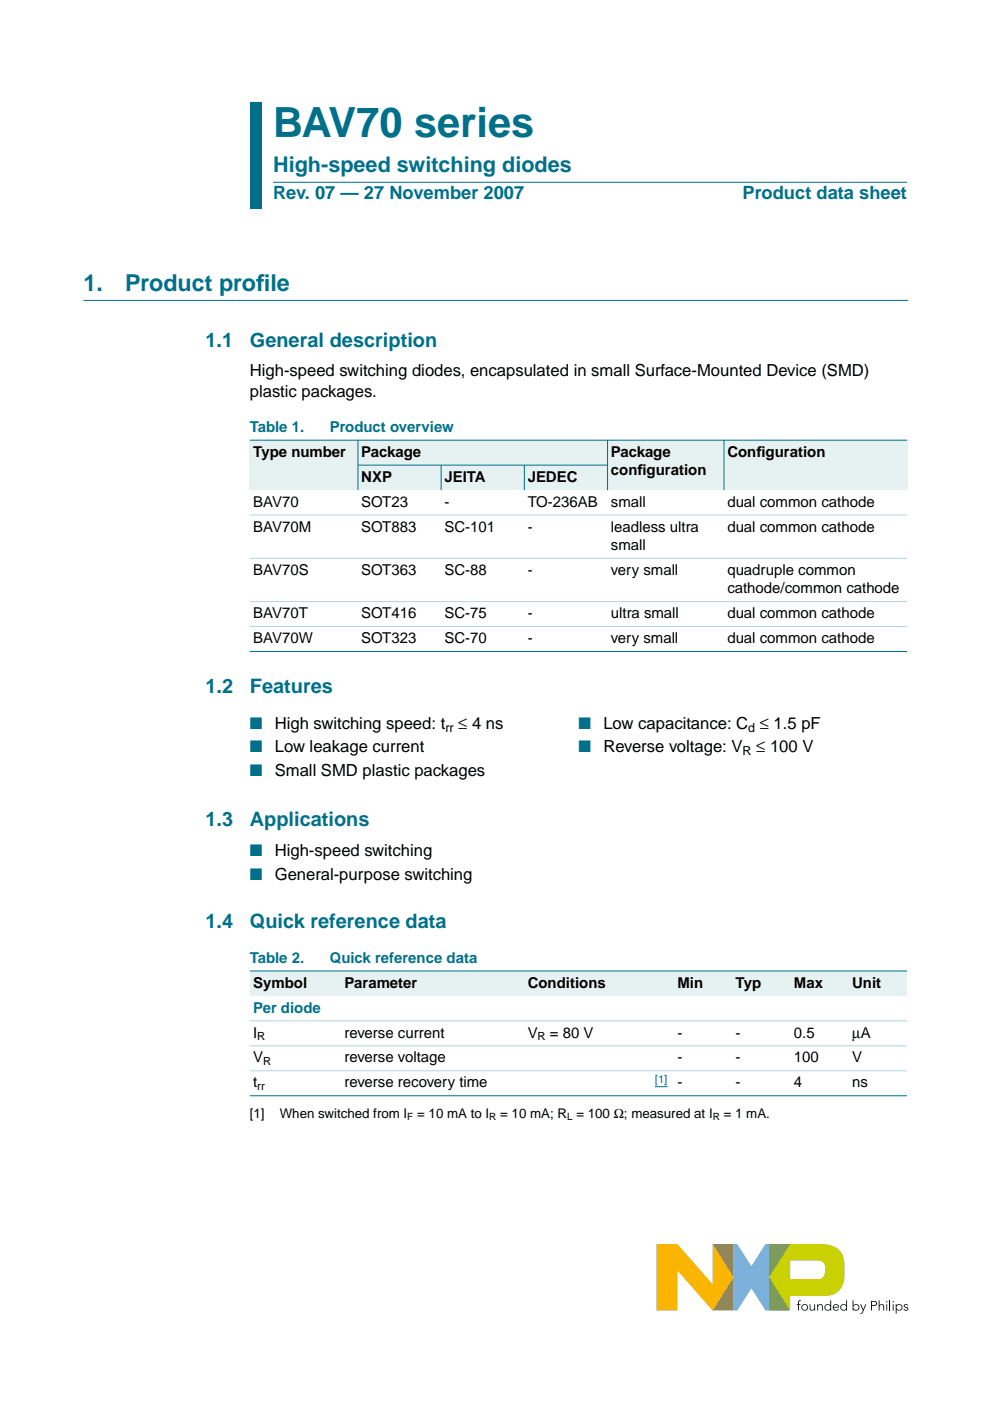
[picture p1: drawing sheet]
<svg xmlns="http://www.w3.org/2000/svg" width="210mm" height="297mm" viewBox="0 0 210 297" stroke-linecap="round" stroke-linejoin="round" font-family="sans-serif">
<path d="M155.5 263.8h.8l3 4.6 3-4.6h.8v14.1h-.8l-3-4.7-3 4.7h-.8z" fill="#7bb1db"/>
<path d="M151.1 263.8h4.4v14.1h-4.4l4.4-7.1z" fill="#958437"/>
<path d="M163.1 263.8h4.4l-4.4 7 4.4 7.1-4.4-.1z" fill="#739833"/>
<path d="M167.5 267.3h5.6a1.45 1.45 0 0 1 1.8 1.5 1.93 1.93 0 0 1-1.4 2.4h-6zM167.5 263.8l-4.4 7 4.4 7.1v-3.2h7.5a4 4 0 0 0 4.1-4.5 8.8 8.8 0 0 0-.7-4.5 4.8 4.8 0 0 0-4.6-1.9z" fill="#c9d200"/>
<path d="M139.2 263.8h4.4l7.5 8.5v-8.5l4.4 7-4.4 7.1-7.5-8.6v8.6h-4.4z" fill="#f9b500"/>
<g fill="#000">
<path d="M169.3 275.8l.5-.1-.4 .3v.5h.3v.2h-.3v1.2h-.2v-1.2h-.3v-.2h.3zM171.7 276.5h.1l.1 1 .3 .2 .4-.2v-1h.2v1.4h-.1l-.1-.3a.53 .53 0 0 1-.6 .3 .53 .53 0 0 1-.3-.6zM173.3 276.5h.1l.1 .3a.53 .53 0 0 1 .6-.3 .53 .53 0 0 1 .3 .6v.8h-.1l-.1-1-.3-.2h-.2l-.2 .5v.7h-.2zM182.4 276.5h.2l.4 1.1 .5-1.1h.2l-.7 1.8-.4 .2h-.2v-.1l.3-.1 .2-.4zM186.3 275.7h.2v1.1a.53 .53 0 0 1 .6-.3 .53 .53 0 0 1 .4 .6v.8h-.2v-1l-.4-.2h-.2l-.2 .5v.7h-.2zM191.7 276.7l.4-.2 .3 .1 .2 .1-.2 .1-.3-.1-.3 .2 .7 .3 .1 .3a.57 .57 0 0 1-.5 .4 .57 .57 0 0 1-.5-.3l.1-.1 .4 .2 .3-.2-.7-.4z"/>
<path d="M170.1 277.2a.55 .55 0 0 0 1.1 0 .55 .55 0 0 0-1.1 0zM169.9 277.2a.71 .71 0 0 1 1.4 0 .71 .71 0 0 1-1.4 0z"/>
<path d="M175 277.2a.55 .55 0 0 0 1.1 0 .55 .55 0 0 0-1.1 0zM175 276.7l.5-.2 .6 .3v-1.1h.1v2.2h-.1v-.3a.71 .71 0 0 1-1.1 .1 .71 .71 0 0 1 0-1z"/>
<path d="M176.9 276.7l-.2 .4h1l-.2-.4zM176.8 276.7a.65 .65 0 0 1 .7-.2 .65 .65 0 0 1 .4 .7h-1.2l.2 .4 .5 .1 .3-.2 .1 .1a.71 .71 0 0 1-1 .1 .71 .71 0 0 1 0-1z"/>
<path d="M178.3 277.2a.55 .55 0 0 0 1.1 0 .55 .55 0 0 0-1.1 0zM178.4 276.7l.5-.2 .5 .3v-1.1h.2v2.2h-.2v-.3a.71 .71 0 0 1-1 .1 .71 .71 0 0 1 0-1z"/>
<path d="M180.9 277.2a.55 .55 0 0 0 1.1 0 .55 .55 0 0 0-1.1 0zM180.8 275.7h.2v1.1a.7 .7 0 0 1 1-.1 .7 .7 0 0 1 0 1 .7 .7 0 0 1-1-.1v.3h-.2z"/>
<path d="M184.9 276v.7l.8-.1v-.5zM184.7 275.8a1.17 1.17 0 0 1 1.2 .3 .54 .54 0 0 1 0 .6 .54 .54 0 0 1-.6 .2h-.4v1h-.2z"/>
<path d="M187.9 276.5h.2v1.4h-.2zM187.9 276a.15 .15 0 0 1 .3 0 .15 .15 0 0 1-.3 0z"/>
<path d="M189.3 276.5h.2v1.4h-.2zM189.2 276a.15 .15 0 0 1 .3 0 .15 .15 0 0 1-.3 0z"/>
<path d="M190.1 277.2a.55 .55 0 0 0 1.1 0 .55 .55 0 0 0-1.1 0zM189.9 276.5h.2v.3a.7 .7 0 0 1 1-.1 .7 .7 0 0 1 0 1 .7 .7 0 0 1-1-.1v.9h-.2z"/>
</g>
<path d="M188.7 275.7v2.2" fill="none" stroke="#000" stroke-width=".21"/>
<path d="M17.7 63.7h174.7" fill="none" stroke="#00708a" stroke-width=".21"/>
<g fill="#00708a">
<path d="M53 21.7h2.4v10.2h-2.4z" fill-rule="evenodd"/>
<path d="M53 31.9h2.4v6.7h-2.4z" fill-rule="evenodd"/>
<path d="M53 38.6h2.4v5.7h-2.4z" fill-rule="evenodd"/>
</g>
<path d="M57.9 38.6h134.4z" fill="#00708a" stroke="#00708a" stroke-width=".21"/>
<g fill="#e6f2f2">
<path d="M53 93.3h22.9v10.6h-22.9z" fill-rule="evenodd"/>
<path d="M75.9 93.3h52.9v5.3h-52.9z" fill-rule="evenodd"/>
<path d="M128.8 93.3h24.7v10.6h-24.7z" fill-rule="evenodd"/>
<path d="M153.5 93.3h38.8v10.6h-38.8z" fill-rule="evenodd"/>
<path d="M75.9 98.6h17.6v5.3h-17.6z" fill-rule="evenodd"/>
<path d="M93.5 98.6h17.7v5.3h-17.7z" fill-rule="evenodd"/>
<path d="M111.2 98.6h17.6v5.3h-17.6z" fill-rule="evenodd"/>
</g>
<g fill="#00708a" stroke="#00708a" stroke-width=".21">
<path d="M75.9 93.3v10.6z"/>
<path d="M93.5 98.6v5.3z"/>
<path d="M111.2 98.6v5.3z"/>
<path d="M128.8 93.3v10.6z"/>
<path d="M153.5 93.3v10.6z"/>
<path d="M53 93.3h139.3z"/>
<path d="M75.9 98.6h53z"/>
<path d="M53 138.1h139.3z"/>
</g>
<g fill="#b3d4db" stroke="#b3d4db" stroke-width=".21">
<path d="M53 109.2h139.3z"/>
<path d="M53 118.4h139.3z"/>
<path d="M53 127.5h139.3z"/>
<path d="M53 132.8h139.3z"/>
</g>
<g fill="#e6f2f2">
<path d="M53 205.9h19.4v5.3h-19.4z" fill-rule="evenodd"/>
<path d="M72.4 205.9h38.8v5.3h-38.8z" fill-rule="evenodd"/>
<path d="M111.2 205.9h22.9v5.3h-22.9z" fill-rule="evenodd"/>
<path d="M134.1 205.9h8.8v5.3h-8.8z" fill-rule="evenodd"/>
<path d="M142.9 205.9h12.4v5.3h-12.4z" fill-rule="evenodd"/>
<path d="M155.3 205.9h12.3v5.3h-12.3z" fill-rule="evenodd"/>
<path d="M167.6 205.9h12.4v5.3h-12.4z" fill-rule="evenodd"/>
<path d="M180 205.9h12.3v5.3h-12.3z" fill-rule="evenodd"/>
</g>
<path d="M138.9 230.4h2.6" fill="none" stroke="#00f" stroke-width=".21"/>
<g fill="#00708a" stroke="#00708a" stroke-width=".21">
<path d="M53 205.9h139.3z"/>
<path d="M53 232.3h139.3z"/>
</g>
<g fill="#b3d4db" stroke="#b3d4db" stroke-width=".21">
<path d="M53 216.4h139.3z"/>
<path d="M53 221.7h139.3z"/>
<path d="M53 227h139.3z"/>
</g>
<text font-size="8.8" fill="#00708a" x="57.9" y="29">BAV70 series</text>
<g font-size="4.9" fill="#00708a">
<text x="17.7" y="61.7">1.</text>
<text x="26.5" y="61.7">Product prof</text>
<text x="54.3" y="61.7">ile</text>
</g>
<text font-size="4.6" fill="#00708a" x="57.9" y="36.4">High-speed switching diodes</text>
<g font-size="4.2" fill="#00708a">
<text x="43.6" y="73.6">1.1</text>
<text x="53" y="73.6">General description</text>
<text x="43.6" y="146.9">1.2</text>
<text x="53" y="146.9">Features</text>
<text x="43.6" y="175.2">1.3</text>
<text x="53" y="175.2">Applications</text>
<text x="43.6" y="196.7">1.4</text>
<text x="53" y="196.7">Quick reference data</text>
</g>
<g font-size="3.9" fill="#00708a">
<text x="57.9" y="42.3">Rev. 07 — 27 November 2007</text>
<text x="157.5" y="42.3">Product data sheet</text>
</g>
<g font-size="3.5">
<text x="53" y="79.8">High-speed switching diodes, encapsulated in small Surface-Mounted Device (SMD)</text>
<text x="53" y="84.2">plastic packages.</text>
<text x="58.3" y="154.6">High switching speed: t</text>
<text x="97.2" y="154.6">≤ 4 ns</text>
<text x="127.9" y="154.6">Low capacitance: C ≤ 1.5 pF</text>
<text x="58.3" y="159.5">Low leakage current</text>
<text x="127.9" y="159.5">Reverse voltage: V</text>
<text x="160.3" y="159.5">≤ 100 V</text>
<text x="58.3" y="164.5">Small SMD plastic packages</text>
<text x="58.3" y="181.4">High-speed switching</text>
<text x="58.3" y="186.5">General-purpose switching</text>
</g>
<g font-size="3.5" fill="#00708a">
<text x="53" y="154.6">■</text>
<text x="122.6" y="154.6">■</text>
<text x="53" y="159.5">■</text>
<text x="122.6" y="159.5">■</text>
<text x="53" y="164.5">■</text>
<text x="53" y="181.4">■</text>
<text x="53" y="186.5">■</text>
</g>
<g font-size="3.2" fill="#00708a">
<text x="53" y="91.6">Table 1.</text>
<text x="69.9" y="91.6">Product overview</text>
<text x="53" y="204.1">Table 2.</text>
<text x="69.9" y="204.1">Quick reference data</text>
<text x="53.7" y="214.7">Per diode</text>
</g>
<g font-size="3.2">
<text x="53.7" y="96.9">Type number</text>
<text x="76.6" y="96.9">Package</text>
<text x="129.5" y="96.9">Package</text>
<text x="129.5" y="100.7">conf</text>
<text x="135.2" y="100.7">iguration</text>
<text x="154.2" y="96.9">Conf</text>
<text x="160.4" y="96.9">iguration</text>
<text x="53.7" y="107.4">BAV70</text>
<text x="76.6" y="107.4">SOT23</text>
<text x="76.6" y="102.1">NXP</text>
<text x="94.2" y="107.4">-</text>
<text x="94.2" y="102.1">JEITA</text>
<text x="111.9" y="107.4">TO-236AB</text>
<text x="111.9" y="102.1">JEDEC</text>
<text x="129.5" y="107.4">small</text>
<text x="154.2" y="107.4">dual common cathode</text>
<text x="53.7" y="112.7">BAV70M</text>
<text x="76.6" y="112.7">SOT883</text>
<text x="94.2" y="112.7">SC-101</text>
<text x="111.9" y="112.7">-</text>
<text x="129.5" y="112.7">leadless ultra</text>
<text x="154.2" y="112.7">dual common cathode</text>
<text x="129.5" y="116.6">small</text>
<text x="53.7" y="121.9">BAV70S</text>
<text x="76.6" y="121.9">SOT363</text>
<text x="94.2" y="121.9">SC-88</text>
<text x="111.9" y="121.9">-</text>
<text x="129.5" y="121.9">very small</text>
<text x="154.2" y="125.8">cathode/common cathode</text>
<text x="154.2" y="121.9">quadruple common</text>
<text x="53.7" y="131.1">BAV70T</text>
<text x="76.6" y="131.1">SOT416</text>
<text x="94.2" y="131.1">SC-75</text>
<text x="111.9" y="131.1">-</text>
<text x="129.5" y="131.1">ultra small</text>
<text x="154.2" y="131.1">dual common cathode</text>
<text x="53.7" y="136.4">BAV70W</text>
<text x="76.6" y="136.4">SOT323</text>
<text x="94.2" y="136.4">SC-70</text>
<text x="111.9" y="136.4">-</text>
<text x="129.5" y="136.4">very small</text>
<text x="154.2" y="136.4">dual common cathode</text>
<text x="53.7" y="209.4">Symbol</text>
<text x="73.1" y="209.4">Parameter</text>
<text x="111.9" y="209.4">Conditions</text>
<text x="143.6" y="209.4">Min</text>
<text x="156" y="209.4">Typ</text>
<text x="168.3" y="209.4">Max</text>
<text x="180.7" y="209.4">Unit</text>
<text x="53.7" y="220">I</text>
<text x="73.1" y="220">reverse current</text>
<text x="111.9" y="220">V</text>
<text x="116.6" y="220">= 80 V</text>
<text x="143.6" y="220">-</text>
<text x="156" y="220">-</text>
<text x="168.3" y="220">0.5</text>
<text x="180.7" y="220">µA</text>
<text x="53.7" y="225.3">V</text>
<text x="73.1" y="225.3">reverse voltage</text>
<text x="143.6" y="225.3">-</text>
<text x="156" y="225.3">-</text>
<text x="168.3" y="225.3">100</text>
<text x="180.7" y="225.3">V</text>
<text x="53.7" y="230.6">t</text>
<text x="73.1" y="230.6">reverse recovery time</text>
<text x="143.6" y="230.6">-</text>
<text x="156" y="230.6">-</text>
<text x="168.3" y="230.6">4</text>
<text x="180.7" y="230.6">ns</text>
</g>
<g font-size="2.8">
<text x="53" y="237">[1]</text>
<text x="59.3" y="237">When switched from I</text>
<text x="88.4" y="237">= 10 mA to I</text>
<text x="106.1" y="237">= 10 mA; R = 100 Ω; measured at I</text>
<text x="153.4" y="237">= 1 mA.</text>
</g>
<g font-size="2.6">
<text x="94.4" y="155.2">rr</text>
<text x="158.7" y="155.2">d</text>
<text x="157.5" y="160.2">R</text>
</g>
<g font-size="2.4">
<text x="54.6" y="220.5">R</text>
<text x="114" y="220.5">R</text>
<text x="55.8" y="225.8">R</text>
<text x="54.6" y="231.1">rr</text>
</g>
<text font-size="2.4" fill="#00f" x="138.9" y="229.6">[1]</text>
<g font-size="2.1">
<text x="86.4" y="237.5">F</text>
<text x="103.7" y="237.5">R</text>
<text x="120.2" y="237.5">L</text>
<text x="151.1" y="237.5">R</text>
</g>
</svg>
